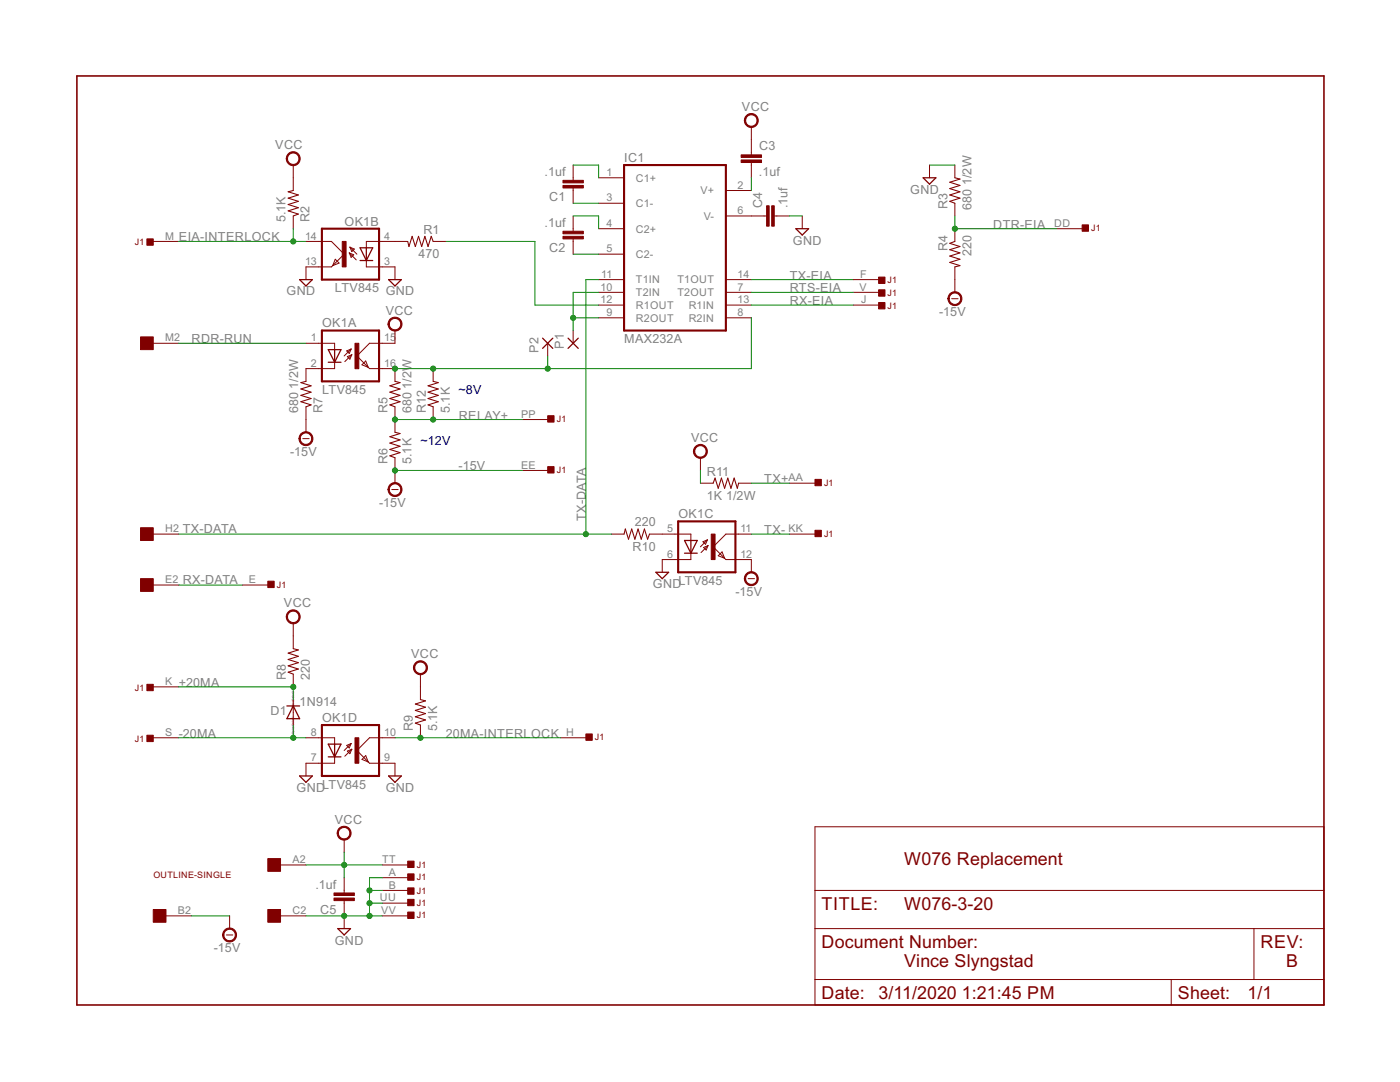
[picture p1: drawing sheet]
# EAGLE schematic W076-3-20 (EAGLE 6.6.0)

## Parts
C1  .1uf  C-EU050-025X075  [C050-025X075]
C2  .1uf  C-EU050-025X075  [C050-025X075]
C3  .1uf  C-EU050-025X075  [C050-025X075]
C4  .1uf  C-EU050-025X075  [C050-025X075]
C5  .1uf  C-EU050-025X075  [C050-025X075]
D1  1N914  1N4004  [DO41-10]
IC1  MAX232A  MAX232  [DIL16]
J1  DEC40PINSH  [DEC40PINH]
OK1  LTV845  ILQ1  [DIL16]
P1  1,6/0,8  [1,6/0,8]
P2  1,6/0,8  [1,6/0,8]
R1  470  R-US_0207/10  [0207/10]
R2  5.1K  R-US_0207/10  [0207/10]
R3  680 1/2W  R-US_0207/12  [0207/12]
R4  220  R-US_0207/10  [0207/10]
R5  680 1/2W  R-US_0207/12  [0207/12]
R6  5.1K  R-US_0207/10  [0207/10]
R7  680 1/2W  R-US_0207/12  [0207/12]
R8  220  R-US_0207/10  [0207/10]
R9  5.1K  R-US_0207/10  [0207/10]
R10  220  R-US_0207/10  [0207/10]
R11  1K 1/2W  R-US_0207/10  [0207/10]
R12  5.1K  R-US_0207/10  [0207/10]
U$2  EDGE-1  [EDGE-CON1]
U$3  OUTLINE-SINGLE  [SINGLE]

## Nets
20MA-INTERLOCK: J1.H OK1.10(D:COL) R9.1
+20MA: D1.C J1.K R8.1
-15V [supply]: J1.EE OK1.12(C:EMIT) R4.2 R6.1 R7.1 U$2.B2
-20MA: D1.A J1.S OK1.8(D:A)
DTR-EIA: J1.DD R3.1 R4.1
EIA-INTERLOCK: J1.M OK1.14(B:COL) R2.1
GND [supply]: C4.2 C5.1 J1.A J1.B J1.UU J1.VV OK1.3(B:C) OK1.6(C:C) OK1.7(D:C) OK1.9(D:EMIT) OK1.13(B:EMIT) R3.2 U$2.C2
N$1: C2.1 IC1.5(C2-)
N$2: C2.2 IC1.4(C2+)
N$3: C1.2 IC1.1(C1+)
N$4: C1.1 IC1.3(C1-)
N$5: OK1.2(A:C) R7.2
N$6: IC1.9(R2OUT) IC1.10(T2IN) P1.1(P)
N$7: IC1.8(R2IN) OK1.16(A:EMIT) P2.1(P) R5.2 R12.2
N$8: IC1.12(R1OUT) R1.1
N$9: C3.2 IC1.2(V+)
N$10: C4.1 IC1.6(V-)
N$11: OK1.4(B:A) R1.2
N$15: OK1.5(C:A) R10.1
RDR-RUN: OK1.1(A:A) U$2.M2
RELAY+: J1.PP R5.1 R6.2 R12.1
RTS-EIA: IC1.7(T2OUT) J1.V
RX-DATA: J1.E U$2.E2
RX-EIA: IC1.13(R1IN) J1.J
TX+: J1.AA R11.2
TX-: J1.KK OK1.11(C:COL)
TX-DATA: IC1.11(T1IN) R10.2 U$2.H2
TX-EIA: IC1.14(T1OUT) J1.F
VCC [supply]: C3.1 C5.2 J1.TT OK1.15(A:COL) R2.2 R8.2 R9.2 R11.1 U$2.A2
Unconnected: J1.BB J1.C J1.CC J1.D J1.FF J1.HH J1.JJ J1.L J1.LL J1.MM J1.N J1.NN J1.P J1.R J1.RR J1.SS J1.T J1.U J1.W J1.X J1.Y J1.Z U$2.D2 U$2.F2 U$2.J2 U$2.K2 U$2.L2 U$2.N2 U$2.P2 U$2.R2 U$2.S2 U$2.T2 U$2.U2 U$2.V2

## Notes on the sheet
- ~8V
- ~12V
- W076 Replacement
- Vince Slyngstad | B

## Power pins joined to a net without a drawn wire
GND: IC1.15(GND)
VCC: IC1.16(VCC)
